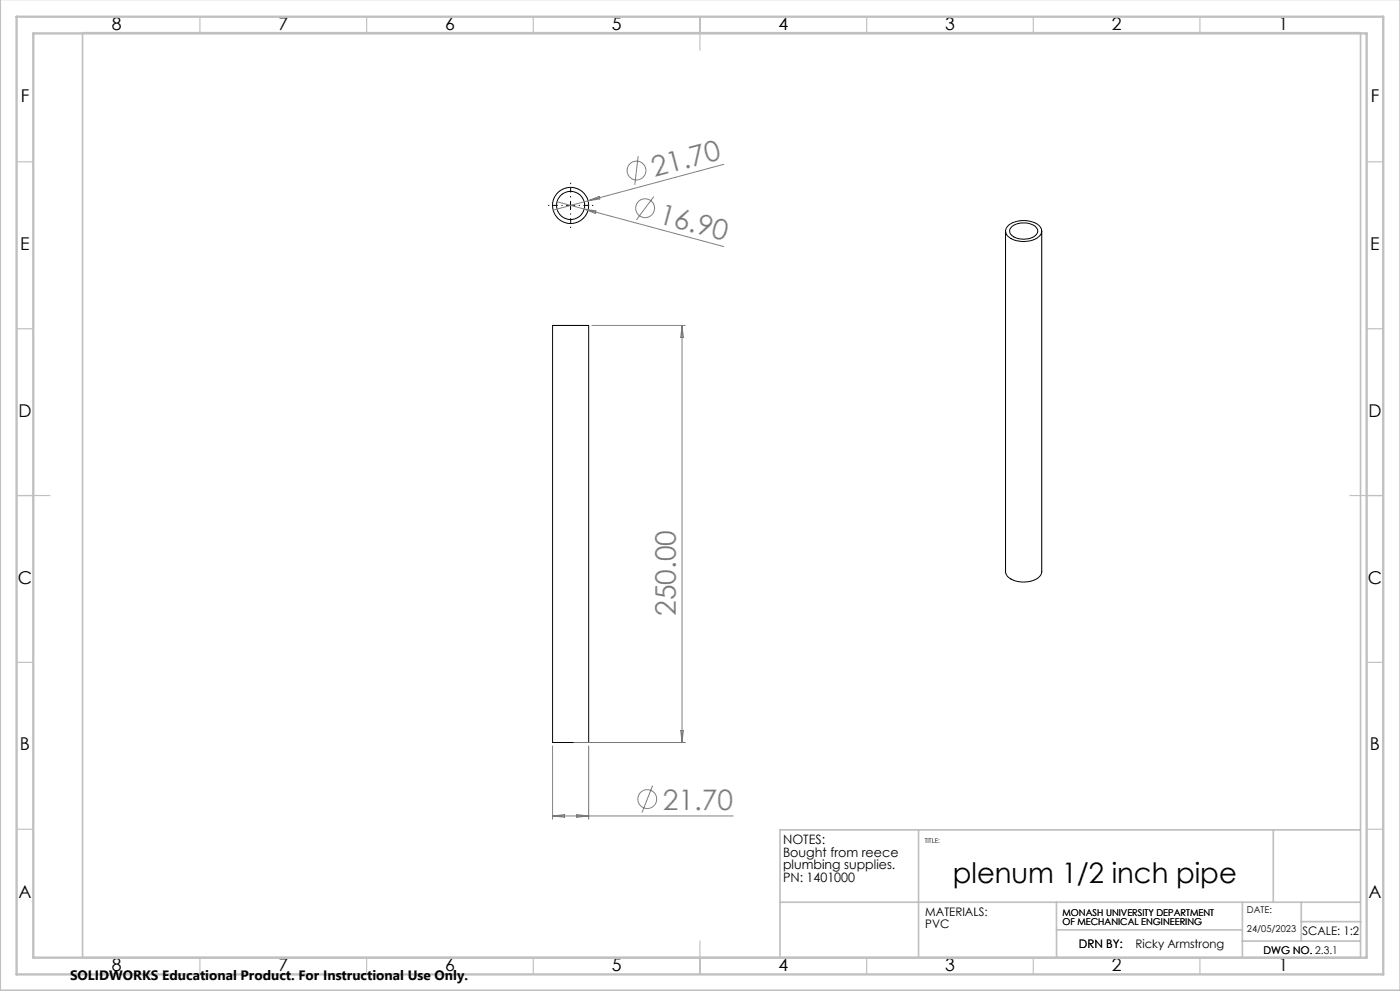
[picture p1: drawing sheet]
<svg xmlns="http://www.w3.org/2000/svg" width="420mm" height="297mm" viewBox="0 0 420 297" stroke-linecap="round" stroke-linejoin="round" font-family="sans-serif">
<g fill="none" stroke="#000" stroke-width=".3">
<path d="M169.9 61.6h2.5M171.2 60.3v2.5M301.7 69.2v102.1a3.6 3.6 0 0 0 3.3 2.9 7.5 7.5 0 0 0 7-1.6l.5-1.2v-102.2M302.3 67.8a7.7 7.7 0 0 1 9.7 0 2.34 2.34 0 0 1-1.2 3.7 7.8 7.8 0 0 1-8.7-1l-.4-1.2 .1-.8zM303.4 68.1a5.8 5.8 0 0 1 7.6 .3 2.15 2.15 0 0 1-1.9 3 5.4 5.4 0 0 1-6.1-1.6v-1.1zM165.8 97.5h10.8v125h-10.8z"/>
<circle cx="171.2" cy="61.6" r="4.2"/>
<circle cx="171.2" cy="61.6" r="5.4"/>
</g>
<g fill="none" stroke="#808080" stroke-width=".3">
<path d="M191.5 46.8l-1.1 8.6M196.1 58.9l-5.2 7M217.1 49.2l-51.2 13.8M167.1 60.5l8.2 2.1M175.3 62.6l41.8 11.3M175.3 62.6l3.5 .6-.2 .8zM176.4 60.2l3.3-1.3 .3 .7zM177.6 97.5h28M204.6 97.5v125M204.6 97.5l.4 3.6h-.8zM204.2 219h.8l-.4 3.5zM165.8 223.6v21.9"/>
<path d="M172.2 222.5h33.4M176.6 223.6v21.9M195.8 235.4l-3.2 8.1M165.8 244.5h54.2M165.8 244.5l3.5-.3v.7zM173 244.2l3.6 .3-3.6 .4z"/>
<circle cx="190.9" cy="51.1" r="2.83"/>
<circle cx="193.5" cy="62.4" r="2.81"/>
<circle cx="194.2" cy="239.5" r="2.83"/>
</g>
<path d="M171.2 59.1v-4.2M168.7 61.6h-4.2M171.2 64.1v4.1M173.7 61.6h4.2" fill="none" stroke="#000" stroke-width=".3" stroke-dasharray="15.2 1.3 1.3 1.3" stroke-dashoffset="15.1"/>
<g fill="none" stroke="#c0c0c0" stroke-width=".35">
<path d="M60 5v5M110 5v5M160 5v5M210 5v10M260 5v5M310 5v5M360 5v5M5 48.5h5M410 48.5h5M5 98.5h5M410 98.5h5M5 148.5h10"/>
<path d="M405 148.5h10M5 198.5h5M410 198.5h5M5 248.5h5M410 248.5h5M60 287v5M110 287v5M160 287v5M210 282v10M260 287v5M310 287v5M360 287v5"/>
</g>
<path d="M.1 -.1v296.9h419.9M24.8 9.8h383.4v277.2h-383.4zM275.6 248.7v38.3M382 248.7v21.7M408.1 248.7h-174.1v38.3M234 270.4h174.1M316.9 278.7h55.8M316.9 270.4l.1 16.6M372.7 270.4v16.6M390.4 270.4v11.6M390.4 276.2h17.9M372.7 282h35.5" fill="none" stroke="#c0c0c0" stroke-width=".5"/>
<path d="M5 5h410v287h-410zM10 10h400v277h-400z" fill="none" stroke="#c0c0c0" stroke-width=".7"/>
<g font-size="8.5" fill="#808080">
<text x="196.3" y="53" transform="rotate(-15 196.3 53)">21.70</text>
<text x="197.2" y="66.7" transform="rotate(15 197.2 66.7)">16.90</text>
<text x="202.8" y="184.6" transform="rotate(-90 202.8 184.6)">250.00</text>
<text x="198.9" y="242.7">21.70</text>
</g>
<text font-size="8.5" x="285.8" y="264.7">plenum 1/2 inch pipe</text>
<g font-size="5.3">
<text x="33.5" y="8.9">8</text>
<text x="83.5" y="8.9">7</text>
<text x="133.5" y="8.9">6</text>
<text x="183.5" y="8.9">5</text>
<text x="233.5" y="8.9">4</text>
<text x="283.5" y="8.9">3</text>
<text x="333.5" y="8.9">2</text>
<text x="383.5" y="8.9">1</text>
<text x="6.2" y="30.7">F</text>
<text x="411.2" y="30.7">F</text>
<text x="6.1" y="74.9">E</text>
<text x="411.1" y="74.9">E</text>
<text x="5.5" y="124.9">D</text>
<text x="410.5" y="124.9">D</text>
<text x="5.3" y="174.9">C</text>
<text x="410.3" y="174.9">C</text>
<text x="6" y="224.9">B</text>
<text x="411" y="224.9">B</text>
<text x="5.5" y="269.2">A</text>
<text x="410.5" y="269.2">A</text>
<text x="33.5" y="290.9">8</text>
<text x="83.5" y="290.9">7</text>
<text x="133.5" y="290.9">6</text>
<text x="183.5" y="290.9">5</text>
<text x="233.5" y="290.9">4</text>
<text x="283.5" y="290.9">3</text>
<text x="333.5" y="290.9">2</text>
<text x="383.5" y="290.9">1</text>
</g>
<text font-size="4.1" x="21" y="293.7">SOLIDWORKS Educational Product. For Instructional Use Only.</text>
<g font-size="3.9">
<text x="234.9" y="252.8">NOTES:</text>
<text x="234.9" y="256.7">Bought from reece</text>
<text x="234.9" y="260.6">plumbing supplies.</text>
<text x="234.9" y="264.5">PN: 1401000</text>
</g>
<g font-size="3.5">
<text x="277.6" y="274.5">MATERIALS:</text>
<text x="277.6" y="278.1">PVC</text>
<text x="390.7" y="280.2">SCALE: 1:2</text>
<text x="323.7" y="284.2">DRN BY:</text>
<text x="340.7" y="284.2">Ricky Armstrong</text>
</g>
<g font-size="3.2">
<text x="379.1" y="285.9">DWG NO. 2.3.1</text>
<text x="379.1" y="285.9">DWG NO.</text>
</g>
<g font-size="2.8">
<text x="318.8" y="274.4">MONASH UNIVERSITY DEPARTMENT</text>
<text x="374.1" y="273.7">DATE:</text>
<text x="318.8" y="277.2">OF MECHANICAL ENGINEERING</text>
<text x="374.1" y="279.3">24/05/2023</text>
</g>
<text font-size="2" x="277.4" y="252.8">TITLE:</text>
</svg>
